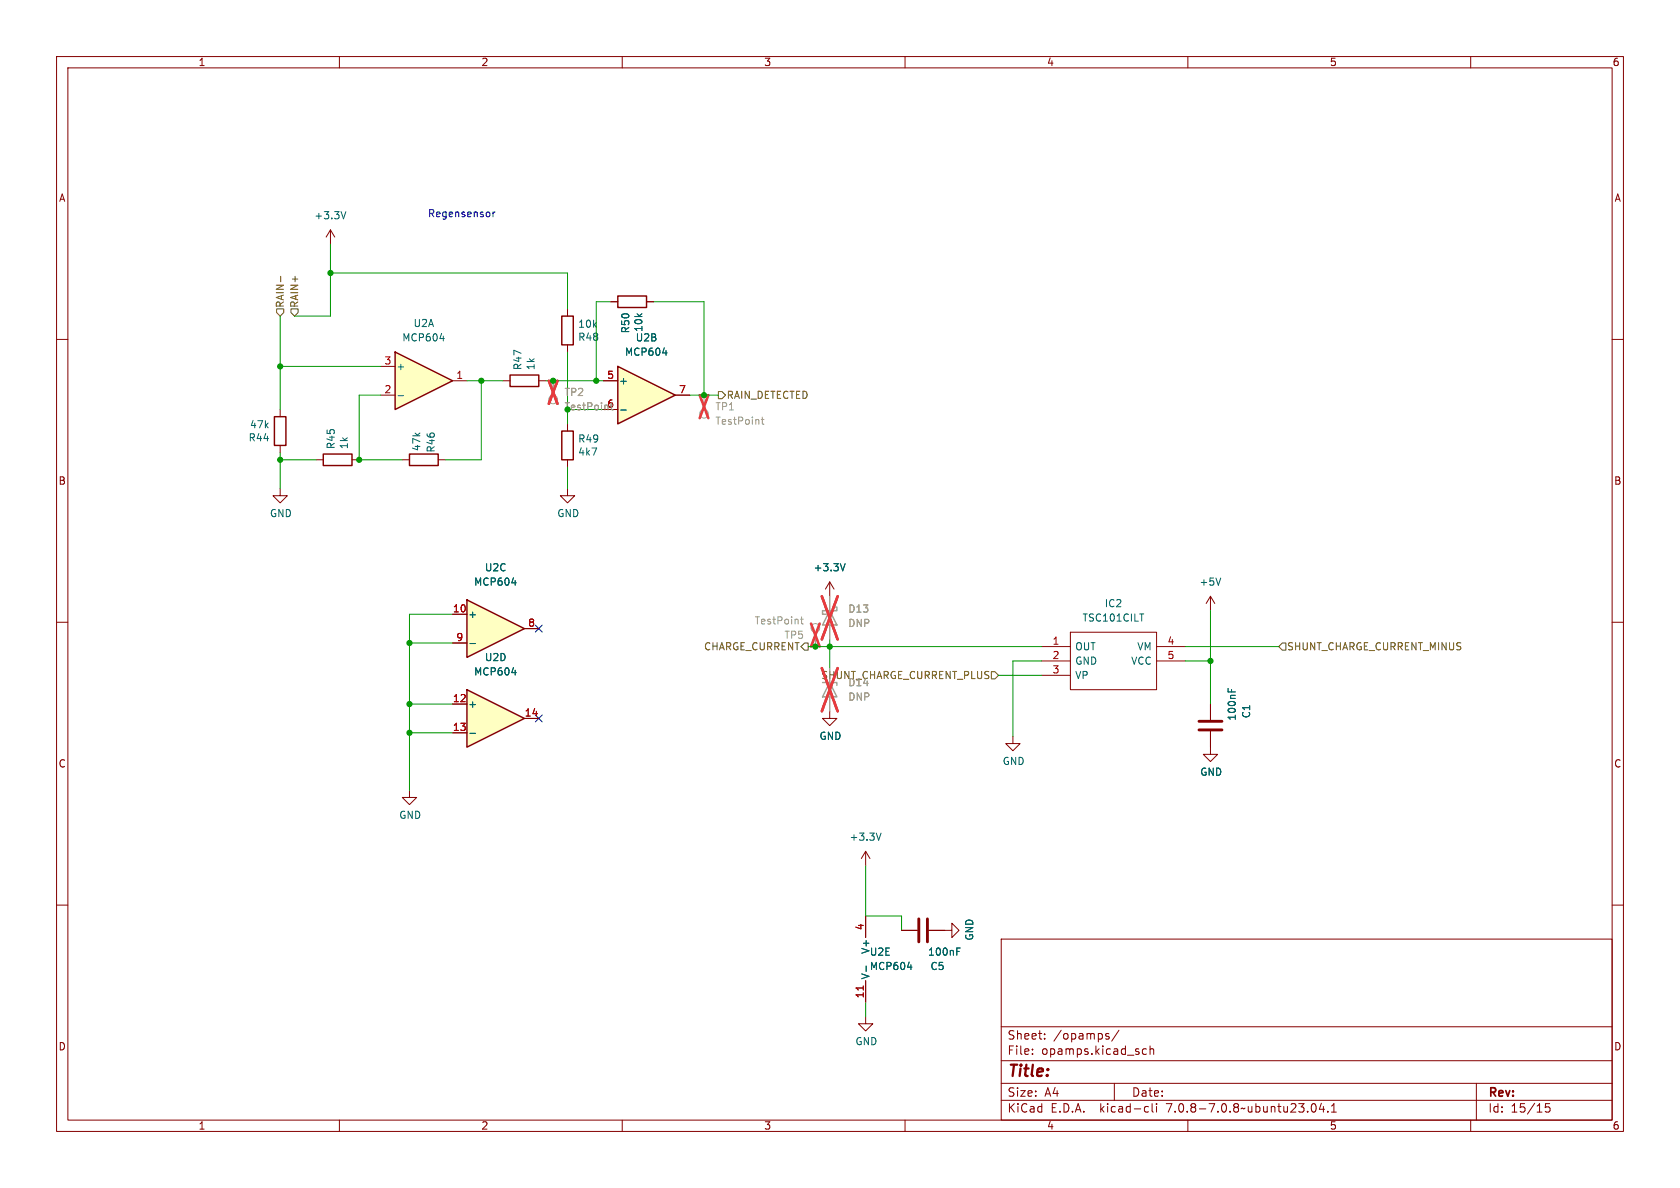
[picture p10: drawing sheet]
<svg xmlns="http://www.w3.org/2000/svg" width="297mm" height="210mm" viewBox="0 0 297 210" stroke-linecap="round" stroke-linejoin="round" font-family="sans-serif">
<g fill="none" stroke="#840000" stroke-width=".18">
<path d="M10 10h277v190h-277zM12 12h273v186h-273zM60 10v2M110 10v2M160 10v2M210 10v2M260 10v2M10 60h2M285 60h2M10 110h2M285 110h2M214 124.5v2.8"/>
<path d="M214 129.3v2.8M10 160h2M285 160h2M177 166h108v32h-108zM60 198v2M110 198v2M160 198v2M177 194.5h108M177 191.5h108M177 187.5h108M177 181.5h108M182.5 186.3v.1"/>
<path d="M182.5 185.5v.1M184.7 183.6v.1M184.7 182.8v.1M195.5 183.1l.5 .2 .1 .2-.2 .2-.4-.1M195.5 182.8h.5M197 191.5v3M197.8 182.1l-1.3 2M202 186.1l.2 .3 .5-.1M202.6 195.6l.4 .1M202.7 185.5l-.5-.1-.2 .3M203 196.5l-.4 .1M203.3 185.5l.2-.1 .4 .1 .1 .9"/>
<path d="M203.3 184.9v1.5M203.7 195.1v1.3l.2 .2M204.5 195.1v.1M204.5 195.6v1M210 198v2M232 195.2l.2-.1a.81 .81 0 0 1 .6 .6 .81 .81 0 0 1-.3 .8l-.2 .1a.81 .81 0 0 1-.6-.6 .81 .81 0 0 1 .3-.8zM233.6 195l-.4 1.1h1M234 195.6v1M234.7 196.5v.1M235.4 196.6h.8M235.4 195.5l.4-.4v1.5M260 198v2"/>
<path d="M261 191.5v6.5M274 195.1h-.8v.7l.2-.1h.5l.1 .3v.5l-.3 .1-.5-.1"/>
</g>
<path d="M212 129h4M212 127.5h4" fill="none" stroke="#840000" stroke-width=".51"/>
<path d="M217.1 121.7v.6M217.7 121.9v.4" fill="none" stroke="#006464" stroke-width=".18"/>
<path d="M82.5 121.9l10.2 5.1-10.2 5.1z" fill="#ffffc2"/>
<path d="M82.5 121.9l10.2 5.1-10.2 5.1z" fill="none" stroke="#840000" stroke-width=".25"/>
<path d="M80 124.5h2.5M80 129.5h2.5M92.7 127h2.5" fill="none" stroke="#840000" stroke-width=".18"/>
<path d="M90.5 118.9h.8M83.1 129.6h.9" fill="none" stroke="#006464" stroke-width=".18"/>
<path d="M82.5 106l10.2 5.1-10.2 5.1z" fill="#ffffc2"/>
<path d="M48.5 73.7h2v5h-2zM90.2 66.3h5v2h-5zM82.5 106l10.2 5.1-10.2 5.1z" fill="none" stroke="#840000" stroke-width=".25"/>
<path d="M49.5 72.4v1.3M49.5 78.7v1.3M88.9 67.3h1.3M95.2 67.3h1.3M80 108.6h2.5M80 113.7h2.5M92.7 111.1h2.5M72.4 139.7v1.3h1.3l-1.3 1.2-1.3-1.2h1.3" fill="none" stroke="#840000" stroke-width=".18"/>
<path d="M83.1 113.8h.9M90.5 103h.8" fill="none" stroke="#006464" stroke-width=".18"/>
<path d="M69.8 62.2l10.2 5.1-10.2 5.1z" fill="#ffffc2"/>
<path d="M99.3 55.9h2v5.1h-2zM69.8 62.2l10.2 5.1-10.2 5.1zM99.3 76.2h2v5.1h-2zM57.1 80.3h5.1v2h-5.1zM72.4 80.3h5.1v2h-5.1z" fill="none" stroke="#840000" stroke-width=".25"/>
<g fill="none" stroke="#840000" stroke-width=".18">
<path d="M58.4 40.6l-.7 1.3M58.4 40.6v2.6M58.4 40.6l.8 1.3M100.3 54.6v1.3M67.3 69.9h2.5M67.3 64.8h2.5M80 67.3h2.5M100.3 61v1.2M100.3 74.9v1.3M49.5 86.4v1.2h1.3l-1.3 1.3-1.2-1.3h1.2M55.9 81.3h1.2M62.2 81.3h1.3"/>
<path d="M71.1 81.3h1.3M77.5 81.3h1.2M100.3 86.4v1.2h1.3l-1.3 1.3-1.2-1.3h1.2M100.3 81.3v1.3M146.7 102.9l-.8 1.2M146.7 102.9v2.5M146.7 102.9l.7 1.2M184.1 114.3h5.1M184.1 116.8h5.1M184.1 119.4h5.1M189.2 111.8h15.3v10.1h-15.3zM204.5 114.3h5"/>
<path d="M204.5 116.8h5M214 105.4l-.8 1.3M214 105.4v2.6M214 105.4l.8 1.3M146.7 125.7v1.3h1.3l-1.3 1.3-1.3-1.3h1.3M179.1 130.2v1.2h1.2l-1.2 1.3-1.3-1.3h1.3M214 132.1v1.3h1.3l-1.3 1.2-1.3-1.2h1.3M153 150.5v2.5M153 150.5l-.7 1.3M153 150.5l.8 1.3M153 179.7v1.3h1.3l-1.3 1.2-1.2-1.2h1.2M153 161.9v3.8"/>
<path d="M153 173.4v3.8M159.4 164.5h2.8M164.2 164.5h4.1v-1.3l1.2 1.3-1.2 1.2v-1.2"/>
</g>
<path d="M61.1 37.4l-.4 1.3M77.8 59.8h.8M70.4 69.9h.9M149.4 99.6l-.4 1.3M201.5 108.5h.7M215.8 102.2l-.4 1.2M155.8 147.3l-.5 1.2M153.1 170.8v.9M160.4 171h.8M169.2 168.2h.4M169.2 167.6h.6" fill="none" stroke="#006464" stroke-width=".18"/>
<g fill="none" stroke="#9c9b98" stroke-width=".18">
<path d="M124.5 69.9v2.5M144.1 111.8v2.5M146.7 105.4v7.6M146.7 118.1v7.6"/>
<circle cx="124.5" cy="73.2" r=".76"/>
<circle cx="144.1" cy="111" r=".76"/>
</g>
<path d="M146.7 108l1.3 2.5h-2.6zM147.3 107.3h.7v.7h-2.6v.6h.6M145.4 120.7h2.6v.5M146.7 120.7l1.3 2.5h-2.6z" fill="none" stroke="#9c9b98" stroke-width=".25"/>
<path d="M123.7 69.9l1.5 4M125.2 69.9l-1.5 4M143.4 110.2l1.5 4.1M144.9 110.2l-1.5 4.1M145.3 118.1l2.8 7.6M145.3 105.4l2.8 7.6M148.1 118.1l-2.8 7.6M148.1 105.4l-2.8 7.6" fill="none" stroke="#eb3a3d" stroke-width=".46"/>
<path d="M152.6 174.3v.7" fill="none" stroke="#a90000" stroke-width=".18"/>
<path d="M162.4 162.4v4.1M164 162.4v4.1" fill="none" stroke="#840000" stroke-width=".51"/>
<path d="M134.6 74.2h.5M134.8 73.7v1.1l.3 .2M141.5 109.5h.5M141.7 109v1.1l.3 .2" fill="none" stroke="#939391" stroke-width=".18"/>
<path d="M109.2 64.8l10.2 5.1-10.2 5z" fill="#ffffc2"/>
<path d="M109.2 52.3h5.1v2.1h-5.1zM109.2 64.8l10.2 5.1-10.2 5z" fill="none" stroke="#840000" stroke-width=".25"/>
<g fill="none" stroke="#840000" stroke-width=".18">
<path d="M107.9 53.3h1.3M114.3 53.3h1.3M106.7 67.3h2.5M106.7 72.4h2.5M119.4 69.9h2.5M80 108.6h2.5M80 113.7h2.5M92.7 111.1h2.5M80 124.5h2.5M80 129.5h2.5M92.7 127h2.5M214 124.5v2.8"/>
<path d="M214 129.3v2.8M153 161.9v3.8M153 173.4v3.8M159.4 164.5h2.8M164.2 164.5h2.8"/>
</g>
<g fill="none" stroke="#006464" stroke-width=".18">
<path d="M109.7 72.5h1M117.1 62.4h.8M149.4 99.6l-.4 1.3M83.1 113.8h.9M90.5 118.9h.8M90.5 103h.8M83.1 129.6h.9M217.1 121.7v.6M217.7 121.9v.4M153.1 170.8v.9M160.4 171h.8M169.2 168.2h.4"/>
<path d="M169.2 167.6h.6"/>
</g>
<g fill="none" stroke="#9c9b98" stroke-width=".18">
<path d="M97.8 67.3v2.6M146.7 105.4v2.6M146.7 110.5v2.5M146.7 118.1v2.6M146.7 123.2v2.5"/>
<circle cx="97.8" cy="70.6" r=".76"/>
</g>
<path d="M97 67.3l1.6 4.1M98.6 67.3l-1.6 4.1M145.3 118.1l2.8 7.6M145.3 105.4l2.8 7.6M148.1 118.1l-2.8 7.6M148.1 105.4l-2.8 7.6" fill="none" stroke="#eb3a3d" stroke-width=".46"/>
<path d="M48.9 54.6h1.3v.6l-.7 .7-.6-.7zM49.6 48.8v1M51.4 54.6h1.3v.6l-.6 .7-.7-.7zM127 69.2h.6l.7 .7-.7 .6h-.6zM142.2 113.7h.7v1.2h-.7l-.6-.6zM175.3 118.7h.6l.6 .7-.6 .6h-.6zM226.7 113.7h.6v1.2h-.6l-.6-.6z" fill="none" stroke="#725600" stroke-width=".18"/>
<path d="M87.2 37.5v.8M87.5 37.5l-.3 .2" fill="none" stroke="#0000c2" stroke-width=".18"/>
<g fill="none" stroke="#009600" stroke-width=".18">
<path d="M49.5 55.9v16.5M58.4 48.3h41.9v6.3M58.4 43.2v12.7h-6.3M107.9 53.3h-2.5v14M115.6 53.3h8.9v16.6M49.5 64.8h17.8M67.3 69.9h-3.8v11.4h7.6M82.5 67.3h6.4M85.1 67.3v14h-6.4M96.5 67.3h10.2M100.3 62.2v12.7M100.3 72.4h6.4"/>
<path d="M121.9 69.9h5.1M49.5 81.3h6.4M49.5 80v6.4M100.3 82.6v3.8M72.4 113.7h7.6M80 108.6h-7.6v31.1M142.9 114.3h41.2M146.7 113v5.1M176.5 119.4h7.6M184.1 116.8h-5v13.4M209.5 116.8h4.5M209.5 114.3h16.6"/>
<path d="M214 108v16.5M72.4 124.5h7.6M72.4 129.5h7.6M153 153v8.9h6.4v2.6M153 177.2v2.5"/>
</g>
<path d="M94.6 110.5l1.3 1.2M95.9 110.5l-1.3 1.2M94.6 126.4l1.3 1.2M95.9 126.4l-1.3 1.2" fill="none" stroke="#000084" stroke-width=".18"/>
<path d="M152.6 174.3v.7" fill="none" stroke="#a90000" stroke-width=".18"/>
<g fill="#009600" stroke="#009600" stroke-width=".18">
<circle cx="144.1" cy="114.3" r=".46"/>
<circle cx="124.5" cy="69.9" r=".46"/>
<circle cx="105.4" cy="67.3" r=".46"/>
<circle cx="97.8" cy="67.3" r=".46"/>
<circle cx="63.5" cy="81.3" r=".46"/>
<circle cx="72.4" cy="113.7" r=".46"/>
<circle cx="72.4" cy="124.5" r=".46"/>
<circle cx="72.4" cy="129.5" r=".46"/>
<circle cx="49.5" cy="64.8" r=".46"/>
<circle cx="49.5" cy="81.3" r=".46"/>
<circle cx="85.1" cy="67.3" r=".46"/>
<circle cx="58.4" cy="48.3" r=".46"/>
<circle cx="146.7" cy="114.3" r=".46"/>
<circle cx="214" cy="116.8" r=".46"/>
</g>
<text font-size="2.8" fill="#840000" x="178" y="190.9">Title:</text>
<g font-size="2.1" fill="#840000">
<text x="178" y="184">Sheet:</text>
<text x="186.2" y="184">/opamps/</text>
<text x="178" y="186.7">File:</text>
<text x="184.1" y="186.7">opamps.kicad_sch</text>
<text x="178" y="196.9">KiCad</text>
<text x="178" y="194.1">Size:</text>
<text x="184.7" y="194.1">A4</text>
<text x="185.7" y="196.9">E.D.A.</text>
<text x="194.6" y="196.9">kicad-cli</text>
<text x="200" y="194.1">Date:</text>
<text x="206.5" y="196.9">7.0.8-7.0.8~ubuntu23.04.1</text>
<text x="263" y="194.3">Rev:</text>
<text x="263" y="196.9">Id:</text>
<text x="267.1" y="196.9">15/15</text>
</g>
<g font-size="1.8" fill="#840000">
<text x="35" y="11.9">1</text>
<text x="85" y="11.9">2</text>
<text x="135" y="11.9">3</text>
<text x="185" y="11.9">4</text>
<text x="235" y="11.9">5</text>
<text x="285" y="11.9">6</text>
<text x="10.3" y="35.9">A</text>
<text x="285.3" y="35.9">A</text>
<text x="10.3" y="85.9">B</text>
<text x="285.3" y="85.9">B</text>
<text x="10.3" y="135.9">C</text>
<text x="285.3" y="135.9">C</text>
<text x="10.3" y="185.9">D</text>
<text x="285.3" y="185.9">D</text>
<text x="35" y="199.9">1</text>
<text x="85" y="199.9">2</text>
<text x="135" y="199.9">3</text>
<text x="185" y="199.9">4</text>
<text x="235" y="199.9">5</text>
<text x="285" y="199.9">6</text>
</g>
<g font-size="1.8" fill="#006464">
<text x="55.5" y="39">+3.3V</text>
<text x="73" y="58">U2A</text>
<text x="102.1" y="58.1">10k</text>
<text x="111.5" y="59" transform="rotate(-90 111.5 59)">R50</text>
<text x="113.8" y="58.8" transform="rotate(-90 113.8 58.8)">10k</text>
<text x="70" y="65.6">+</text>
<text x="71" y="60.6">MCP604</text>
<text x="92.4" y="65.5" transform="rotate(-90 92.4 65.5)">R47</text>
<text x="94.7" y="65.5" transform="rotate(-90 94.7 65.5)">1k</text>
<text x="102.1" y="60.5">R48</text>
<text x="110.4" y="63.1">MCP604</text>
<text x="112.3" y="60.6">U2B</text>
<text x="109.3" y="68.2">+</text>
<text x="44.1" y="75.9">47k</text>
<text x="43.9" y="78.2">R44</text>
<text x="59.4" y="79.5" transform="rotate(-90 59.4 79.5)">R45</text>
<text x="61.7" y="79.5" transform="rotate(-90 61.7 79.5)">1k</text>
<text x="74.5" y="79.9" transform="rotate(-90 74.5 79.9)">47k</text>
<text x="77.1" y="80.1" transform="rotate(-90 77.1 80.1)">R46</text>
<text x="102.1" y="80.7">4k7</text>
<text x="102.1" y="78.4">R49</text>
<text x="47.6" y="91.6">GND</text>
<text x="98.4" y="91.6">GND</text>
<text x="85.6" y="101.2">U2C</text>
<text x="143.7" y="101.2">+3.3V</text>
<text x="83.7" y="103.7">MCP604</text>
<text x="195.2" y="107.5">IC2</text>
<text x="212" y="103.7">+5V</text>
<text x="82.7" y="109.4">+</text>
<text x="191.3" y="110.1">TSC101CILT</text>
<text x="83.7" y="119.6">MCP604</text>
<text x="85.6" y="117.1">U2D</text>
<text x="190" y="115.2">OUT</text>
<text x="190" y="117.7">GND</text>
<text x="199.9" y="117.7">VCC</text>
<text x="201" y="115.2">VM</text>
<text x="82.7" y="125.3">+</text>
<text x="190" y="120.2">VP</text>
<text x="144.8" y="131">GND</text>
<text x="218.7" y="127.5" transform="rotate(-90 218.7 127.5)">100nF</text>
<text x="221.2" y="127.1" transform="rotate(-90 221.2 127.1)">C1</text>
<text x="177.2" y="135.4">GND</text>
<text x="212.1" y="137.3">GND</text>
<text x="70.5" y="145">GND</text>
<text x="150.1" y="148.8">+3.3V</text>
<text x="172.3" y="166.4" transform="rotate(-90 172.3 166.4)">GND</text>
<text x="153.7" y="171.7">MCP604</text>
<text x="153.7" y="169.1">U2E</text>
<text x="153.9" y="173.2" transform="rotate(-90 153.9 173.2)">V-</text>
<text x="153.9" y="168.7" transform="rotate(-90 153.9 168.7)">V+</text>
<text x="164" y="169.1">100nF</text>
<text x="164.4" y="171.7">C5</text>
<text x="151.1" y="185">GND</text>
</g>
<text font-size="1.8" fill="#0000c2" x="75.6" y="38.5">Regensensor</text>
<g font-size="1.8" fill="#725600">
<text x="50.4" y="54.5" transform="rotate(-90 50.4 54.5)">RAIN-</text>
<text x="52.9" y="54.5" transform="rotate(-90 52.9 54.5)">RAIN+</text>
<text x="128.4" y="70.7">RAIN_DETECTED</text>
<text x="138.6" y="113.1">TP5</text>
<text x="124.4" y="115.2">CHARGE_CURRENT</text>
<text x="227.4" y="115.2">SHUNT_CHARGE_CURRENT_MINUS</text>
<text x="145.1" y="120.2">SHUNT_CHARGE_CURRENT_PLUS</text>
</g>
<g font-size="1.8" fill="#a90000">
<text x="67.9" y="64.5">3</text>
<text x="67.9" y="69.6">2</text>
<text x="80.6" y="67.1">1</text>
<text x="107.2" y="67.1">5</text>
<text x="119.9" y="69.6">7</text>
<text x="80" y="108.3">10</text>
<text x="80.6" y="113.4">9</text>
<text x="93.3" y="110.9">8</text>
<text x="186" y="114">1</text>
<text x="186" y="116.6">2</text>
<text x="186" y="119.1">3</text>
<text x="206.3" y="114">4</text>
<text x="206.3" y="116.6">5</text>
<text x="80" y="124.2">12</text>
<text x="80" y="129.3">13</text>
<text x="92.7" y="126.7">14</text>
<text x="152.8" y="164.5" transform="rotate(-90 152.8 164.5)">4</text>
<text x="152.8" y="176.6" transform="rotate(-90 152.8 176.6)">11</text>
</g>
<g font-size="1.8" fill="#939391">
<text x="99.7" y="70.2">TP2</text>
<text x="107.2" y="72.1">6</text>
<text x="126.4" y="72.7">TP1</text>
<text x="126.4" y="75.3">TestPoint</text>
<text x="133.3" y="110.6">TestPoint</text>
<text x="149.9" y="111">DNP</text>
<text x="149.9" y="108.5">D13</text>
<text x="149.9" y="124.1">DNP</text>
<text x="149.9" y="121.5">D14</text>
</g>
<text font-size="1.8" fill="#009600" x="99.7" y="72.7">TestPoint</text>
</svg>
